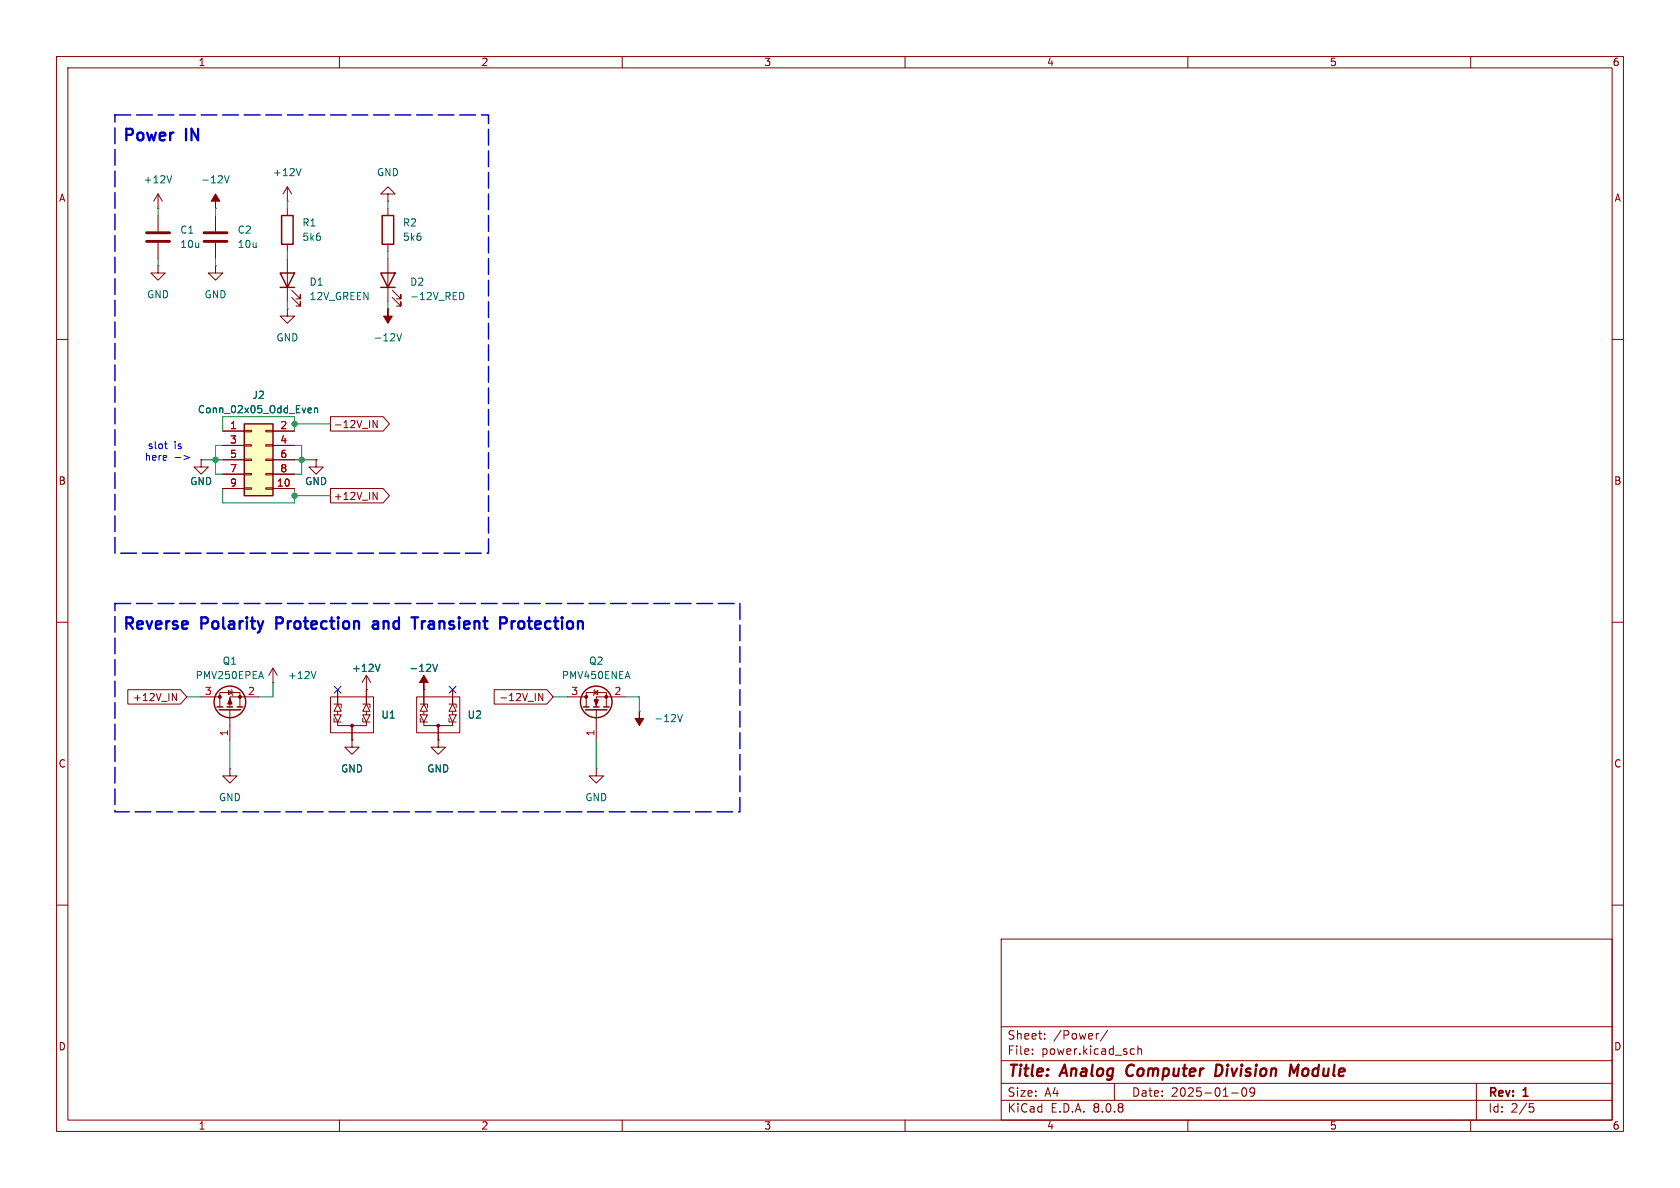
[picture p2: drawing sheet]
<svg xmlns="http://www.w3.org/2000/svg" width="297mm" height="210mm" viewBox="0 0 297 210" stroke-linecap="round" stroke-linejoin="round" font-family="sans-serif">
<g fill="none" stroke="#840000" stroke-width=".18">
<path d="M10 10h277v190h-277zM12 12h273v186h-273zM60 10v2M110 10v2M160 10v2M210 10v2M260 10v2M38.1 38.1v2.8M27.9 47v1.3h1.3l-1.3 1.2-1.2-1.2h1.2M27.9 47h.1M38.1 47v1.3h1.3l-1.3 1.2-1.3-1.2h1.3M38.1 47h.1"/>
<path d="M38.1 42.9v2.8M50.8 54.6v1.3h1.3l-1.3 1.3-1.3-1.3h1.3M50.8 54.6h.1M68.6 45.7v7.6M69.3 52.6l1.6 1.5v-.8v.8h-.8M69.3 51.3l1.6 1.5v-.7v.7h-.8M10 60h2M285 60h2M35.6 81.3v1.3h1.2l-1.2 1.2-1.3-1.2h1.3M35.6 81.3h.1M55.9 81.3v1.3h1.2l-1.2 1.2-1.3-1.2h1.3M55.9 81.3h.1"/>
<path d="M10 110h2M285 110h2M10 160h2M177 166h108v32h-108zM285 160h2M60 198v2M110 198v2M160 198v2M177 194.5h108M177 191.5h108M177 187.5h108M177 181.5h108"/>
<path d="M182.5 186.3v.1M182.5 185.5v.1M184.7 183.6v.1M184.7 182.8v.1M194.2 182.7l-.2 .1M195.8 182.1l-1.3 2M197 191.5v3M200.1 185.4l.4 .1M200.5 186.3l-.4 .1M201.2 185.5l.2-.1 .3 .1 .1 .9M201.2 184.9v1.5M210 198v2"/>
<path d="M217.7 193.2h1.2M219.7 192.4l.2-.1a.81 .81 0 0 1 .6 .6 .81 .81 0 0 1-.3 .8l-.2 .1a.81 .81 0 0 1-.3-1.4zM221.8 192.9l-.3 .3h-.3l-.2-.3 .1-.5 .4-.1 .2 .1a.99 .99 0 0 1-.3 1.4h-.3M260 198v2M261 191.5v6.5M270.4 195.1h.7M270.5 195.7h.4l.3 .3-.2 .5-.5 .1"/>
</g>
<path d="M199.4 188.5a1.27 1.27 0 0 0 0 1.6M215.8 188.3l-.7-.1-.3 2h.5l.5-.3M228.2 188.2l.5 1.4 .9-1.4-.3 2" fill="none" stroke="#840000" stroke-width=".4"/>
<path d="M67.3 48.3h2.5l-1.2 2.5zM67.3 50.8h2.5" fill="none" stroke="#840000" stroke-width=".25"/>
<path d="M81.3 51.7a.64 .64 0 0 1 .7 .6 .64 .64 0 0 1-.7 .7" fill="none" stroke="#006464" stroke-width=".18"/>
<path d="M36.1 42.7h4M36.1 41.1h4" fill="none" stroke="#840000" stroke-width=".51"/>
<path d="M43.2 74.9h5.1v12.7h-5.1z" fill="#ffffc2"/>
<g fill="none" stroke="#840000" stroke-width=".18">
<path d="M27.9 36.8h.1M27.9 34.3l-.7 1.3M27.9 34.3v2.5M27.9 38.1v2.8M27.9 34.3l.8 1.3M38.1 36.8h.1M50.8 35.6h.1M50.8 33l-.8 1.3M50.8 33v2.6M50.8 36.8v1.3M50.8 33l.8 1.3M68.6 34.3h1.2l-1.2-1.3-1.3 1.3h1.3v1.3"/>
<path d="M68.6 35.6h.1M68.6 36.8v1.3M27.9 42.9v2.8M50.8 43.2v1.3M50.8 45.7v7.6M51.6 52.6l1.5 1.5v-.8v.8h-.8M51.6 51.3l1.5 1.5v-.7v.7h-.8M68.6 54.6h.1M68.6 43.2v1.3M39.4 76.2h3.8M39.4 78.7h3.8M43.2 78.6h1.2v.3h-1.2z"/>
<path d="M43.2 76.1h1.2v.2h-1.2zM47 78.6h1.3v.3h-1.3zM47 76.1h1.3v.2h-1.3zM48.3 76.2h3.8M48.3 78.7h3.8M58.4 73.7h9.3l1.1 1.2-1.1 1.3h-9.3zM66.7 74.3v1.3l-.7-1.3v1.3M35.6 81.3h.1M39.4 86.4h3.8M39.4 81.3h3.8M39.4 83.8h3.8M43.2 86.2h1.2v.3h-1.2z"/>
<path d="M43.2 83.7h1.2v.2h-1.2zM43.2 81.2h1.2v.2h-1.2zM47 86.2h1.3v.3h-1.3zM47 83.7h1.3v.2h-1.3zM47 81.2h1.3v.2h-1.3zM48.3 86.4h3.8M48.3 81.3h3.8M48.3 83.8h3.8M55.9 81.3h.1M58.4 86.4h9.3l1.1 1.2-1.1 1.3h-9.3zM66 87l.7 1.3v-1.3M48.3 118.1l-.8 1.3"/>
<path d="M48.3 118.1v2.6M48.3 118.1l.7 1.3M64.8 119.4v5.1M64.8 119.4l-.8 1.3M64.8 119.4l.7 1.3M22.6 121.9h9.3l1.1 1.3-1.1 1.3h-9.3zM30.5 122.6l.7 1.3v-1.3M35.6 123.2h3.3M38.9 125v-2.6h3.5v2.6M40.4 122l.6 .4-.6 .4zM40.6 135.9v1.3h1.3l-1.3 1.2-1.2-1.2h1.2M40.6 135.9h.1"/>
<path d="M40.6 125.5v5.3M40.9 121.9l.1 .1v.8l.1 .1M45.7 123.2h-5.1v1.8M48.3 120.7h.1M58.4 123.2h7.6v6.3h-7.6zM59.1 124.5h1.2v.6M59.1 127v.6h1.2M59.1 126.4h1.2l-.6 1.2zM59.7 124.5l.6 1.2h-1.2zM59.7 127.6v.7h5.1v-.7M59.7 121.9v2.6M59.7 125.7v.7"/>
<path d="M62.2 130.8v1.3h1.3l-1.3 1.3-1.2-1.3h1.2M62.2 130.8h.1M62.2 128.3v2.5M64.1 124.5h1.3v.6M64.1 127v.6h1.3M64.1 126.4h1.3l-.6 1.2zM64.8 124.5l.6 1.2h-1.3zM64.8 121.9h.1M64.8 125.7v.7M73.7 123.2h7.6v6.3h-7.6zM74.3 124.5h1.3v.6M74.3 127v.6h1.3"/>
<path d="M74.3 126.4h1.3l-.7 1.2zM74.9 124.5l.7 1.2h-1.3zM74.9 127.6v.7h5.1v-.7M74.9 121.9h.1M74.9 121.9v2.6M74.9 125.7v.7M77.5 130.8v1.3h1.2l-1.2 1.3-1.3-1.3h1.3M77.5 130.8h.1M77.5 128.3v2.5M79.4 124.5h1.2v.6M79.4 127v.6h1.2M79.4 126.4h1.2l-.6 1.2z"/>
<path d="M80 124.5l.6 1.2h-1.2zM80 121.9v2.6M80 125.7v.7M87.4 121.9h9.3l1.1 1.3-1.1 1.3h-9.3zM96 122.6v1.3l-.8-1.3v1.3M100.3 123.2h3.3M103.6 125v-2.6h3.6v2.6M105 122.4l.7-.4v.8zM105.2 121.9l-.2 .1v.8l-.1 .1M105.4 135.9v1.3h1.3l-1.3 1.2-1.3-1.2h1.3M105.4 135.9h.1M105.4 125.5v5.3"/>
<path d="M110.5 123.2h-5.1v1.8M113 125.7h.1"/>
</g>
<g fill="none" stroke="#840000" stroke-width=".25">
<path d="M49.8 38.1h2v5.1h-2zM67.6 38.1h2v5.1h-2zM49.5 48.3h2.6l-1.3 2.5zM49.5 50.8h2.6M43.2 74.9h5.1v12.7h-5.1zM38.4 125h1M38.7 125.5h3.8M40.1 125h1M41.9 125h1M103.1 125h1M103.5 125.5h3.8M104.9 125h1"/>
<path d="M106.7 125h1"/>
<circle cx="40.6" cy="124.1" r="2.79"/>
<circle cx="105.4" cy="124.1" r="2.79"/>
</g>
<path d="M30.4 31.1l-.5 1.2M39.7 31.1l.4 1.2 .4-1.2M53.2 29.8l-.4 1.3M70.2 59l.4 1.3 .4-1.3M54.6 72.1l.4 .1 .1 .2-.6 .1M55 72.9l-.4 .1M55.6 72.2l.2-.1 .3 .1 .1 .8M55.6 72.1v.9M55.9 118.7l-.5 1.3M67.2 117.4l-.4 1.3M76.5 117.4l.4 1.3 .4-1.3M119.8 126.3l.4 1.3 .4-1.3" fill="none" stroke="#006464" stroke-width=".18"/>
<path d="M25.9 42.7h4.1M25.9 41.1h4.1" fill="none" stroke="#840000" stroke-width=".51"/>
<g fill="#840000" stroke="#840000" stroke-width=".18">
<path d="M38.1 34.3l.8 1.3h-.8v1.2v-1.2h-.8z"/>
<path d="M40.6 123.4l.4 1.1h-.7z"/>
<path d="M113 125.7v1.3h.8l-.8 1.3-.7-1.3h.7z"/>
<path d="M105 123.7h.8l-.4 1z"/>
<path d="M74.9 119.4l.8 1.3h-.8v1.2v-1.2h-.7z"/>
<path d="M68.6 54.6v1.3h.7l-.7 1.3-.8-1.3h.8z"/>
<circle cx="42.4" cy="123.2" r=".25"/>
<circle cx="38.9" cy="123.2" r=".25"/>
<circle cx="77.5" cy="128.3" r=".25"/>
<circle cx="62.2" cy="128.3" r=".25"/>
<circle cx="107.2" cy="123.2" r=".25"/>
<circle cx="103.6" cy="123.2" r=".25"/>
</g>
<path d="M48.9 110.2h.7M49.6 109.1h-.7v2.1M66 109.9l.6-.1 .3 .3M66.9 110.3l-.7 .1a.4 .4 0 0 0-.3 .4 .4 .4 0 0 0 .3 .4l.7-.1M72.8 109.1h1.1M74.6 109.8v1.4M74.7 110l-.1 .2M89.2 109.1a.55 .55 0 0 1 .4 .6 .55 .55 0 0 1-.4 .5M90.5 109.8v1.4M91 109.8a.52 .52 0 0 0-.5 .4" fill="none" stroke="#0000c2" stroke-width=".41"/>
<path d="M29.1 78.5h.5M29.3 79.3h.3M31 80.9h.9M32.5 80.5l1 .4-1 .3" fill="none" stroke="#0000c2" stroke-width=".18"/>
<path d="M20.3 20.3h66.1v77.5h-66.1zM20.3 106.7h110.5v36.8h-110.5z" fill="none" stroke="#0000c2" stroke-width=".25" stroke-dasharray="2.8 1"/>
<g fill="none" stroke="#009600" stroke-width=".18">
<path d="M27.9 36.8v1.3M38.1 36.8v1.3M50.8 35.6v1.2M68.6 35.6v1.2M27.9 45.7v1.3M38.1 45.7v1.3M50.8 44.5v1.2M50.8 53.3v1.3M68.6 44.5v1.2M68.6 53.3v1.3M39.4 78.7h-1.3v5.1h1.3M39.4 76.2v-2.5h12.7v2.5"/>
<path d="M52.1 78.7h1.2v5.1h-1.2M52.1 74.9h6.3M35.6 81.3h3.8M39.4 86.4v2.5h12.7v-2.5M52.1 87.6h6.3M52.1 81.3h3.8M33 123.2h2.6M40.6 130.8v5.1M48.3 120.7v2.5h-2.6M97.8 123.2h2.5M105.4 130.8v5.1M110.5 123.2h2.5v2.5"/>
</g>
<path d="M59.1 121.3l1.2 1.2M60.3 121.3l-1.2 1.2M79.4 121.3l1.2 1.2M80.6 121.3l-1.2 1.2" fill="none" stroke="#000084" stroke-width=".18"/>
<g fill="#009600" stroke="#009600" stroke-width=".18">
<circle cx="38.1" cy="81.3" r=".46"/>
<circle cx="52.1" cy="87.6" r=".46"/>
<circle cx="53.3" cy="81.3" r=".46"/>
<circle cx="52.1" cy="74.9" r=".46"/>
</g>
<g font-size="2.8" fill="#0000c2">
<text x="21.6" y="25.5">Power</text>
<text x="32.9" y="25.5">IN</text>
<text x="21.6" y="111.9">Reverse</text>
<text x="35.7" y="111.9">Polarity</text>
<text x="49.7" y="111.9">Protection</text>
<text x="67.7" y="111.9">and</text>
<text x="75.5" y="111.9">Transient</text>
<text x="91.7" y="111.9">Protection</text>
</g>
<g font-size="2.8" fill="#840000">
<text x="178" y="190.9">Title:</text>
<text x="187.7" y="190.9">Analog</text>
<text x="200" y="190.9">Computer</text>
<text x="216.5" y="190.9">Division</text>
<text x="230.4" y="190.9">Module</text>
</g>
<g font-size="2.1" fill="#840000">
<text x="178" y="184">Sheet:</text>
<text x="186.2" y="184">/Power/</text>
<text x="178" y="186.7">File:</text>
<text x="184.1" y="186.7">power.kicad_sch</text>
<text x="178" y="196.9">KiCad</text>
<text x="178" y="194.1">Size:</text>
<text x="184.7" y="194.1">A4</text>
<text x="185.7" y="196.9">E.D.A.</text>
<text x="193.3" y="196.9">8.0.8</text>
<text x="200" y="194.1">Date:</text>
<text x="207" y="194.1">2025-01-09</text>
<text x="263" y="194.3">Rev:</text>
<text x="263" y="196.9">Id:</text>
<text x="267.1" y="196.9">2/5</text>
<text x="269.4" y="194.3">1</text>
</g>
<g font-size="1.8" fill="#840000">
<text x="35" y="11.9">1</text>
<text x="85" y="11.9">2</text>
<text x="135" y="11.9">3</text>
<text x="185" y="11.9">4</text>
<text x="235" y="11.9">5</text>
<text x="285" y="11.9">6</text>
<text x="10.3" y="35.9">A</text>
<text x="285.3" y="35.9">A</text>
<text x="58.9" y="75.9">-12V_IN</text>
<text x="10.3" y="85.9">B</text>
<text x="58.9" y="88.6">+12V_IN</text>
<text x="285.3" y="85.9">B</text>
<text x="23.4" y="124.1">+12V_IN</text>
<text x="88.2" y="124.1">-12V_IN</text>
<text x="10.3" y="135.9">C</text>
<text x="285.3" y="135.9">C</text>
<text x="10.3" y="185.9">D</text>
<text x="285.3" y="185.9">D</text>
<text x="35" y="199.9">1</text>
<text x="85" y="199.9">2</text>
<text x="135" y="199.9">3</text>
<text x="185" y="199.9">4</text>
<text x="235" y="199.9">5</text>
<text x="285" y="199.9">6</text>
</g>
<g font-size="1.8" fill="#006464">
<text x="25.3" y="32.6">+12V</text>
<text x="35.5" y="32.6">-12V</text>
<text x="48.2" y="31.3">+12V</text>
<text x="66.5" y="31.3">GND</text>
<text x="31.8" y="41.5">C1</text>
<text x="41.9" y="41.5">C2</text>
<text x="53.3" y="40.2">R1</text>
<text x="71.1" y="40.2">R2</text>
<text x="31.8" y="44">10u</text>
<text x="41.9" y="44">10u</text>
<text x="53.3" y="42.8">5k6</text>
<text x="71.1" y="42.8">5k6</text>
<text x="25.9" y="52.9">GND</text>
<text x="36.1" y="52.9">GND</text>
<text x="54.6" y="50.7">D1</text>
<text x="54.6" y="53.3">12V_GREEN</text>
<text x="72.4" y="50.7">D2</text>
<text x="72.4" y="53.3">-12V_RED</text>
<text x="48.8" y="60.6">GND</text>
<text x="65.9" y="60.6">-12V</text>
<text x="44.5" y="70.7">J2</text>
<text x="34.9" y="73.3">Conn_02x05_Odd_Even</text>
<text x="33.5" y="86">GND</text>
<text x="53.8" y="86">GND</text>
<text x="39.3" y="117.7">Q1</text>
<text x="62.1" y="119">+12V</text>
<text x="72.3" y="119">-12V</text>
<text x="104" y="117.7">Q2</text>
<text x="34.5" y="120.2">PMV250EPEA</text>
<text x="50.8" y="120.2">+12V</text>
<text x="99.2" y="120.2">PMV450ENEA</text>
<text x="67.3" y="127.2">U1</text>
<text x="82.6" y="127.2">U2</text>
<text x="115.6" y="127.9">-12V</text>
<text x="60.2" y="136.8">GND</text>
<text x="75.4" y="136.8">GND</text>
<text x="38.6" y="141.8">GND</text>
<text x="103.4" y="141.8">GND</text>
</g>
<g font-size="1.8" fill="#a90000">
<text x="40.6" y="75.9">1</text>
<text x="49.5" y="75.9">2</text>
<text x="40.6" y="78.5">3</text>
<text x="40.6" y="81">5</text>
<text x="40.6" y="83.6">7</text>
<text x="49.5" y="78.5">4</text>
<text x="49.5" y="81">6</text>
<text x="49.5" y="83.6">8</text>
<text x="40.6" y="86.1">9</text>
<text x="48.9" y="86.1">10</text>
<text x="36.1" y="122.9">3</text>
<text x="43.7" y="122.9">2</text>
<text x="100.9" y="122.9">3</text>
<text x="108.5" y="122.9">2</text>
<text x="40.4" y="130.2" transform="rotate(-90 40.4 130.2)">1</text>
<text x="105.2" y="130.2" transform="rotate(-90 105.2 130.2)">1</text>
</g>
<g font-size="1.8" fill="#0000c2">
<text x="25.7" y="81.6">here</text>
<text x="26" y="79.6">slot</text>
<text x="30.8" y="79.6">is</text>
</g>
</svg>
